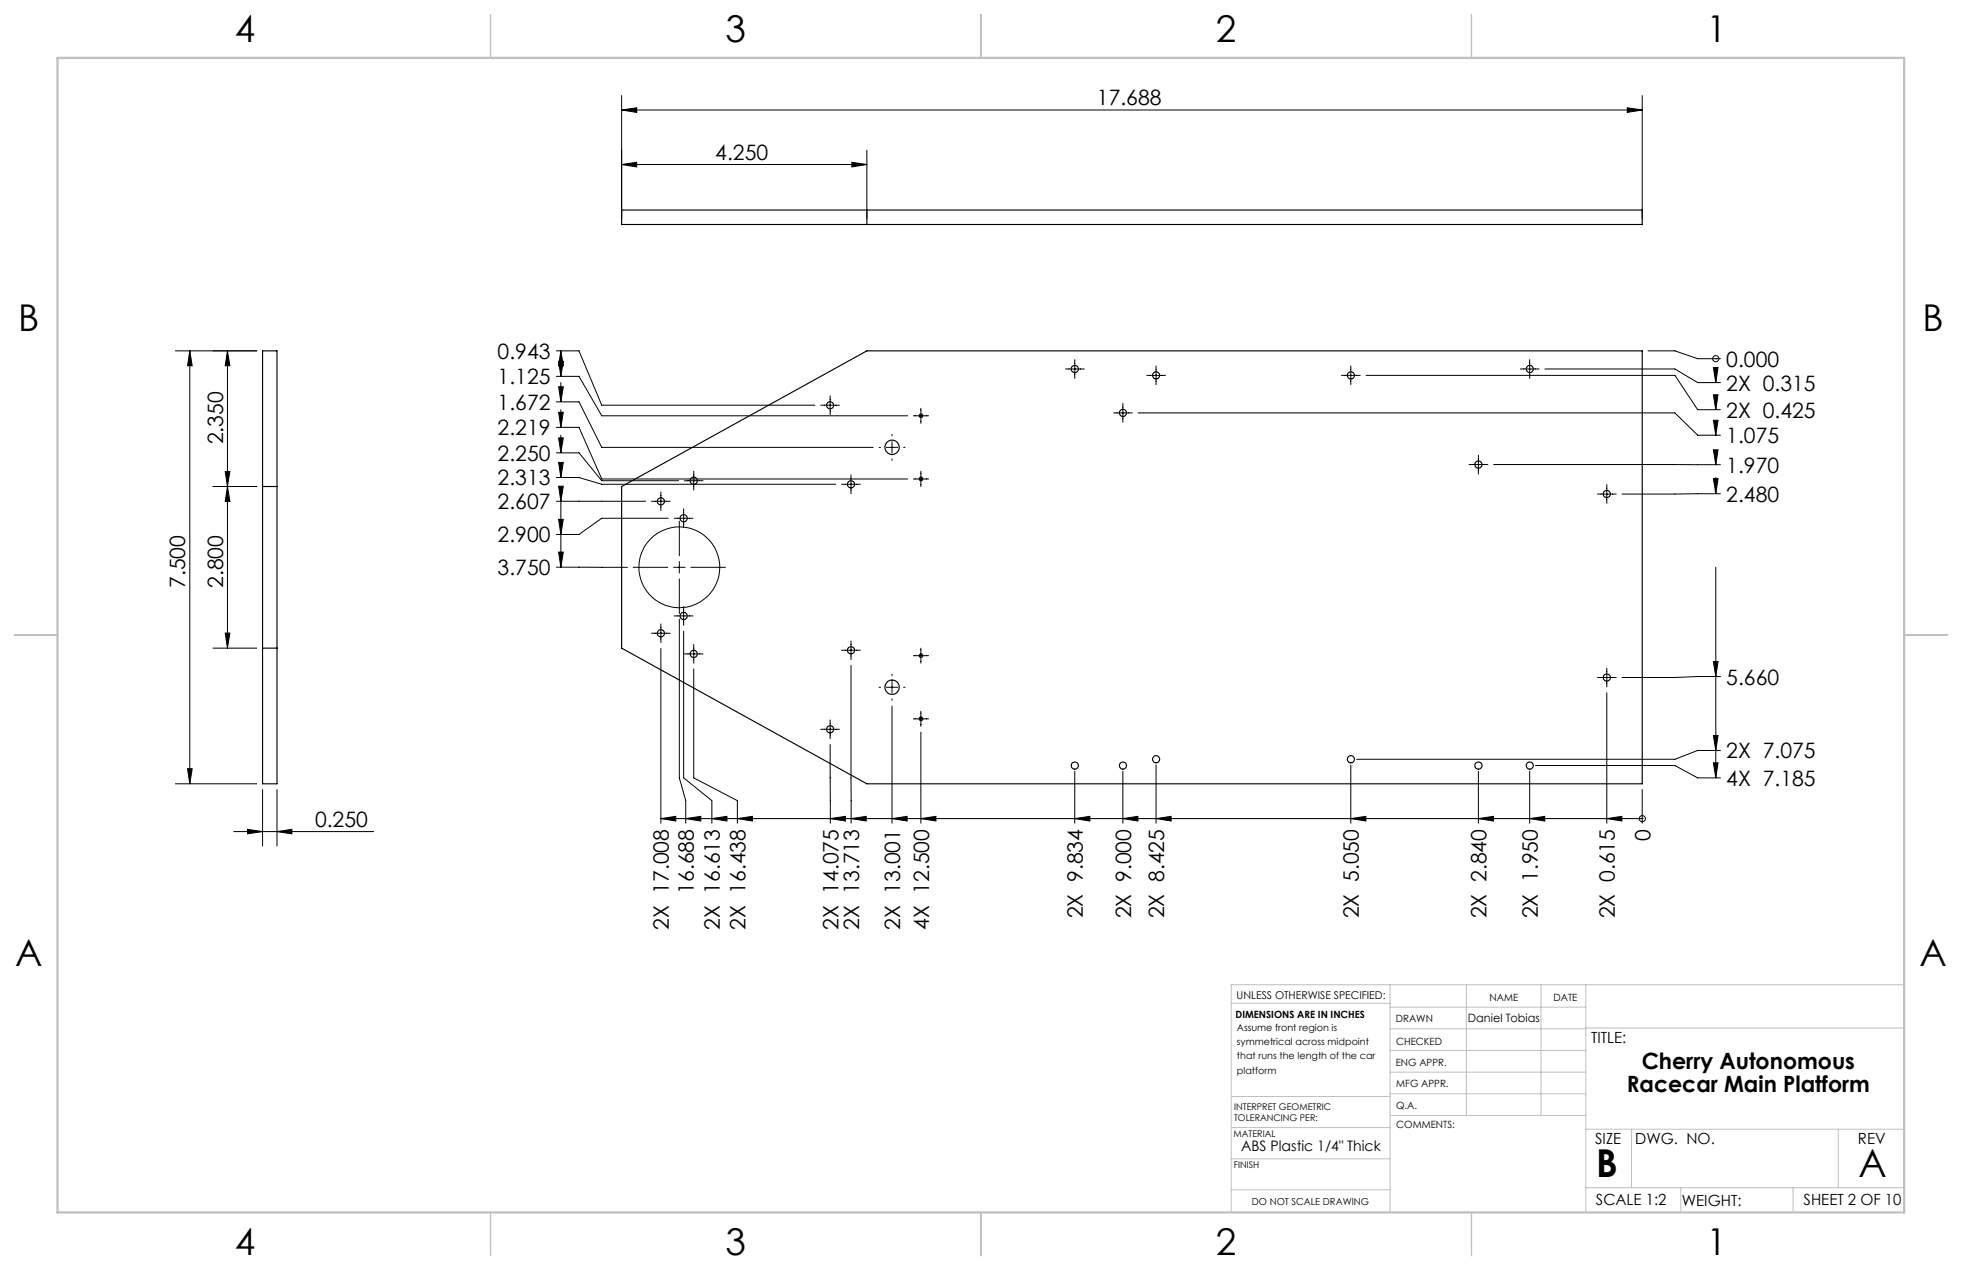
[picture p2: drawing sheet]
<svg xmlns="http://www.w3.org/2000/svg" width="432mm" height="279mm" viewBox="0 0 432 279" stroke-linecap="round" stroke-linejoin="round" font-family="sans-serif">
<g fill="none" stroke="#000" stroke-width=".22">
<path d="M136.8 36.2l3.3-.5v1zM136.8 24.2l3.3-.5v1zM136.8 21v27.1M136.8 36.2h54M136.8 24.2h224.6M187.5 35.7l3.3 .5-3.3 .5zM190.8 33v15.1M358.1 23.7l3.3 .5-3.3 .5zM361.4 21v27.1M38.6 77.2h17.9M41.8 77.2v95.2M41.8 77.2l.5 3.3h-1z"/>
<path d="M50.1 77.2l.5 3.3h-1zM50.1 77.2v65.4M122.4 77.2h5l5 11.9h47M122.9 79.5h1.1l-.6 3.3zM123.4 77.2v5.6M123.4 77.2l.6 3.3h-1.1zM236.5 79.1v4.2M336.7 79.1v4.2M362.7 77.2h5.9l5 1.7h5M377.6 78.9h.1M122.4 88.4h5l5 10h59.8M122.4 94h5l5 11.4h67.3"/>
<path d="M122.4 82.8h5l5 8.7h67.3M122.4 99.6h5l5 6.2h16.9M122.9 90.7h1.1l-.6 3.3zM122.9 85.1h1.1l-.6 3.3zM122.9 96.3h1.1l-.6 3.3zM123.4 84.2v4.2M123.4 90.1v3.9M123.4 95.7v3.9M180.6 89.1h4.1M182.7 87.1v4.1M193.5 98.4h.3M195.1 98.4h2.5"/>
<path d="M196.3 95.6v.3M196.3 97.2v2.5M198.9 98.4h.3M201 91.5h3.4M202.7 89.8v3.3M234.5 81.2h4.1M245.1 90.8h4.1M247.1 88.8v4.1M250.5 90.8h118.1l5 4.9h5M252.4 82.6h4.1M254.4 80.5v4.1M295.2 82.6h4.2"/>
<path d="M297.3 80.5v4.1M300.6 82.6h68l5 7.5h5M334.6 81.2h4.1M340 81.2h28.6l5 3h5M377.1 80.9h1l-.5 3.3zM377.1 86.9h1l-.5 3.2zM377.1 92.5h1l-.5 3.2zM377.1 99h1l-.5 3.2zM377.6 82.8v1.4M377.6 88.4v1.7M377.6 94v1.7M377.6 99.6v2.6"/>
<path d="M46.9 107h9.6M49.6 103.7h1l-.5 3.3zM50.1 107l.5 3.3h-1zM122.4 110.3h19.7M122.4 105.1h5l5 1.4h51.5M122.9 101.7h1.1l-.6 3.4zM122.9 107h1.1l-.6 3.3zM122.9 114.3h1.1l-.6 3.3zM123.4 102.2v2.9M123.4 108.6v16.2M143.4 110.3h4.1M145.5 108.2v4.2"/>
<path d="M147.1 114h-14.7l-5 3.6h-5M148.4 114h4.1M149.5 114.7v7.6M150.5 111.9v4.2M150.6 105.8h4.1M152.7 103.7v4.1M185.2 106.5h4.1M187.3 104.5v4.1M196.3 101v.3M201 105.4h3.4M202.7 103.7v3.3M323.3 102.2h4.1"/>
<path d="M325.4 100.2v4.1M328.7 102.2h49.9M351.6 108.7h4.1M353.6 106.6v4.1M377.1 105.3h1l-.5 3.3zM377.6 105.1v3.5M378.6 108.6l-21.6 .1M49.6 139.3h1l-.5 3.3zM122.4 124.8h15.7M122.9 121.5h1.1l-.6 3.3zM139.3 124.8h7.7M143.4 139.3h4.1"/>
<path d="M145.5 137.3v4.1M148.2 124.8h2.6M148.4 135.5h4.1M149.5 136.2v34.9l1.4 5v5M149.5 123.5v2.6M149.5 127.4v7.6M150.5 133.5v4.1M150.5 138.9v32.2l6.2 5v5M152 124.8h7.7M377.6 124.8v46.3M46.9 142.6h9.6M145.5 142.7v38.4"/>
<path d="M150.6 143.9h4.1M152.7 147.2v23.9l9.6 5v5M152.7 141.8v4.1M182.7 158.4v4.1M185.2 143.1h4.1M187.3 146.4v34.7M187.3 141v4.1M193.5 151.2h.3M195.1 151.2h2.5M196.3 155.3v25.8M196.3 148.3v.4M196.3 149.9v2.6"/>
<path d="M196.3 153.7v.4M198.9 151.2h.3M201 144.3h3.4M201 158.2h3.4M202.7 142.6v3.3M202.7 156.5v3.3M351.6 149h4.1M353.6 152.4v28.7M353.6 147v4.1M377.1 145.6h1l-.5 3.2zM378.6 148.8l-10 .2h-11.6M38.6 172.4h17.9"/>
<path d="M41.3 169.1h1l-.5 3.3zM57.8 173.7v12.4M61 173.7v12.4M180.6 160.4h4.1M182.7 163.8v17.3M202.7 161.1v20M236.5 169.7v11.4M247.1 169.7v11.4M254.4 168.3v12.8M297.3 168.3v12.8M325.4 169.7v11.4M336.7 169.7v11.4"/>
<path d="M337.9 168.4h30.7l5 2.7h5M361.4 173.7v7.4M377.1 167.8h1l-.5 3.3zM377.1 161.8h1l-.5 3.3zM378.6 165.1h-5l-5 1.9h-70M51.4 183h30.8M54.5 182.5l3.3 .5-3.3 .4zM61 183l3.2-.5v.9zM145.5 180.1h215.9M145.5 180.1l3.2-.5v1zM150.9 180.1l3.3-.5v1zM156.7 180.1l3.3-.5v1z"/>
<path d="M162.3 180.1l3.3-.5v1zM182.7 180.1l3.4-.5v1zM187.3 180.1l3.3-.5v1zM196.3 180.1l3.3-.5v1zM202.7 180.1l3.3-.5v1zM236.5 180.1l3.4-.5v1zM247.1 180.1l3.3-.5v1zM254.4 180.1l3.3-.5v1zM297.3 180.1l3.3-.5v1zM325.4 180.1l3.3-.5v1zM336.7 180.1l3.3-.5v1zM353.6 180.1l3.3-.5v1z"/>
<path d="M361.4 180.1h.1"/>
<circle cx="377.6" cy="78.9" r=".69"/>
<circle cx="149.5" cy="124.8" r="8.9"/>
<circle cx="361.4" cy="180.1" r=".68"/>
</g>
<g fill="none" stroke="#c0c0c0" stroke-width=".22">
<path d="M305.9 216.6v50.1M322.7 216.6v28.8M339.1 216.6v28.8M349 216.6v50.1M419.1 216.6h-148.1v50.1M271 220.7h34.9M305.9 231.1h43.1M305.9 226.3h43.1M305.9 221.6h43.1M305.9 235.9h43.1M349 226.2h70.1M271 255h34.9"/>
<path d="M271 248.1h35M271 241.2h35M305.9 240.6h43.1M306 245.4h43M349 248.4h70.1M359.1 248.4v12.9M404.6 248.4v12.9M271 261.8h34.9M349 261.3h70.1M369.9 261.3v5.4M394.6 261.3v5.4"/>
</g>
<path d="M108 3.2v9.5M215.9 3.2v9.5M323.8 3.2v9.5M3.1 139.7h9.6M419.1 139.7h9.5M108 266.7v9.6M215.9 266.7v9.6M323.8 266.7v9.6" fill="none" stroke="#c0c0c0" stroke-width=".25"/>
<path d="M12.7 12.7h406.4v254h-406.4z" fill="none" stroke="#c0c0c0" stroke-width=".5"/>
<g fill="#000">
<path d="M136.8 36.2l3.3-.5v1zM187.5 35.7l3.3 .5-3.3 .5zM136.8 24.2l3.3-.5v1zM358.1 23.7l3.3 .5-3.3 .5z"/>
<path d="M41.8 77.2l.5 3.3h-1zM41.3 169.1h1l-.5 3.3z"/>
<path d="M50.1 77.2l.5 3.3h-1zM49.6 103.7h1l-.5 3.3z"/>
<path d="M377.1 80.9h1l-.5 3.3zM377.1 86.9h1l-.5 3.2zM377.1 92.5h1l-.5 3.2zM377.1 99h1l-.5 3.2zM377.1 105.3h1l-.5 3.3zM377.1 145.6h1l-.5 3.2zM377.1 167.8h1l-.5 3.3zM377.1 161.8h1l-.5 3.3zM122.9 90.7h1.1l-.6 3.3zM122.9 79.5h1.1l-.6 3.3zM122.9 85.1h1.1l-.6 3.3zM122.9 101.7h1.1l-.6 3.4zM123.4 77.2l.6 3.3h-1.1zM122.9 96.3h1.1l-.6 3.3zM122.9 107h1.1l-.6 3.3zM122.9 114.3h1.1l-.6 3.3zM122.9 121.5h1.1l-.6 3.3z"/>
<path d="M49.6 139.3h1l-.5 3.3zM50.1 107l.5 3.3h-1z"/>
<path d="M54.5 182.5l3.3 .5-3.3 .4zM61 183l3.2-.5v.9z"/>
<path d="M353.6 180.1l3.3-.5v1zM336.7 180.1l3.3-.5v1zM325.4 180.1l3.3-.5v1zM297.3 180.1l3.3-.5v1zM254.4 180.1l3.3-.5v1zM247.1 180.1l3.3-.5v1zM236.5 180.1l3.4-.5v1zM202.7 180.1l3.3-.5v1zM196.3 180.1l3.3-.5v1zM187.3 180.1l3.3-.5v1zM182.7 180.1l3.4-.5v1zM162.3 180.1l3.3-.5v1zM156.7 180.1l3.3-.5v1zM145.5 180.1l3.2-.5v1zM150.9 180.1l3.3-.5v1z"/>
</g>
<g fill="none" stroke="#000" stroke-width=".25">
<path d="M136.8 46.2h224.6v3.2h-224.6zM190.8 46.2v3.2M57.8 77.2h3.2v95.2h-3.2zM57.8 107h3.2M136.8 107l54-29.8h170.6v95.2h-170.6l-54-29.8zM57.8 142.6h3.2"/>
<circle cx="182.7" cy="89.2" r=".79"/>
<circle cx="196.3" cy="98.4" r="1.59"/>
<circle cx="202.7" cy="91.5" r=".39"/>
<circle cx="236.5" cy="81.2" r=".8"/>
<circle cx="247.1" cy="90.8" r=".78"/>
<circle cx="254.4" cy="82.6" r=".78"/>
<circle cx="297.3" cy="82.6" r=".78"/>
<circle cx="336.7" cy="81.2" r=".79"/>
<circle cx="145.4" cy="110.3" r=".79"/>
<circle cx="150.5" cy="114" r=".79"/>
<circle cx="152.7" cy="105.8" r=".8"/>
<circle cx="187.3" cy="106.5" r=".8"/>
<circle cx="202.7" cy="105.4" r=".39"/>
<circle cx="325.4" cy="102.2" r=".81"/>
<circle cx="353.6" cy="108.7" r=".79"/>
<circle cx="145.4" cy="139.3" r=".8"/>
<circle cx="150.5" cy="135.5" r=".8"/>
<circle cx="152.7" cy="143.8" r=".79"/>
<circle cx="187.3" cy="143.1" r=".8"/>
<circle cx="196.3" cy="151.2" r="1.58"/>
<circle cx="202.7" cy="144.3" r=".39"/>
<circle cx="202.7" cy="158.2" r=".39"/>
<circle cx="353.6" cy="149.1" r=".8"/>
<circle cx="182.7" cy="160.5" r=".79"/>
<circle cx="236.5" cy="168.4" r=".8"/>
<circle cx="247.1" cy="168.4" r=".79"/>
<circle cx="254.4" cy="167" r=".78"/>
<circle cx="297.3" cy="167" r=".78"/>
<circle cx="325.4" cy="168.4" r=".8"/>
<circle cx="336.7" cy="168.4" r=".79"/>
</g>
<g font-size="8.5">
<text x="351.3" y="259">B</text>
<text x="409.1" y="258.9">A</text>
</g>
<g font-size="8.1">
<text x="51.7" y="9.3">4</text>
<text x="159.7" y="9.3">3</text>
<text x="267.6" y="9.3">2</text>
<text x="375.6" y="9.3">1</text>
<text x="4" y="72.8">B</text>
<text x="423.1" y="72.8">B</text>
<text x="3.3" y="212.5">A</text>
<text x="422.4" y="212.5">A</text>
<text x="51.7" y="276">4</text>
<text x="159.7" y="276">3</text>
<text x="267.6" y="276">2</text>
<text x="375.6" y="276">1</text>
</g>
<g font-size="4.9">
<text x="361.3" y="235.3">Cherry Autonomous</text>
<text x="358" y="240.2">Racecar Main Platform</text>
</g>
<g font-size="4.7">
<text x="241.4" y="23.2">17.688</text>
<text x="157.4" y="35.2">4.250</text>
<text x="109.5" y="78.9">0.943</text>
<text x="379.9" y="80.7">0.000</text>
<text x="109.5" y="84.5">1.125</text>
<text x="379.9" y="85.9">2X 0.315</text>
<text x="109.5" y="95.8">2.219</text>
<text x="109.5" y="90.2">1.672</text>
<text x="379.9" y="91.9">2X 0.425</text>
<text x="49.1" y="97.8" transform="rotate(-90 49.1 97.8)">2.350</text>
<text x="109.5" y="101.4">2.250</text>
<text x="379.9" y="97.5">1.075</text>
<text x="109.5" y="106.8">2.313</text>
<text x="379.9" y="104">1.970</text>
<text x="109.5" y="112">2.607</text>
<text x="379.9" y="110.4">2.480</text>
<text x="109.5" y="119.3">2.900</text>
<text x="40.8" y="129.4" transform="rotate(-90 40.8 129.4)">7.500</text>
<text x="49.1" y="129.4" transform="rotate(-90 49.1 129.4)">2.800</text>
<text x="109.5" y="126.5">3.750</text>
<text x="379.9" y="150.6">5.660</text>
<text x="379.9" y="166.9">2X 7.075</text>
<text x="379.9" y="172.9">4X 7.185</text>
<text x="69.3" y="181.9">0.250</text>
<text x="363.2" y="185" transform="rotate(-90 363.2 185)">0</text>
<text x="152.7" y="196.6" transform="rotate(-90 152.7 196.6)">16.688</text>
<text x="238.3" y="202.1" transform="rotate(-90 238.3 202.1)">2X 9.834</text>
<text x="248.9" y="202.1" transform="rotate(-90 248.9 202.1)">2X 9.000</text>
<text x="256.2" y="202.1" transform="rotate(-90 256.2 202.1)">2X 8.425</text>
<text x="299.1" y="202.1" transform="rotate(-90 299.1 202.1)">2X 5.050</text>
<text x="327.2" y="202.1" transform="rotate(-90 327.2 202.1)">2X 2.840</text>
<text x="338.5" y="202.1" transform="rotate(-90 338.5 202.1)">2X 1.950</text>
<text x="355.4" y="202.1" transform="rotate(-90 355.4 202.1)">2X 0.615</text>
<text x="147.2" y="204.6" transform="rotate(-90 147.2 204.6)">2X 17.008</text>
<text x="158.5" y="204.6" transform="rotate(-90 158.5 204.6)">2X 16.613</text>
<text x="164.1" y="204.6" transform="rotate(-90 164.1 204.6)">2X 16.438</text>
<text x="184.5" y="204.6" transform="rotate(-90 184.5 204.6)">2X 14.075</text>
<text x="189.1" y="204.6" transform="rotate(-90 189.1 204.6)">2X 13.713</text>
<text x="198.1" y="204.6" transform="rotate(-90 198.1 204.6)">2X 13.001</text>
<text x="204.5" y="204.6" transform="rotate(-90 204.5 204.6)">4X 12.500</text>
</g>
<g font-size="3.4">
<text x="350.2" y="229.5">TITLE:</text>
<text x="351.1" y="251.6">SIZE</text>
<text x="359.9" y="251.6">DWG. NO.</text>
<text x="408.9" y="251.7">REV</text>
<text x="351.2" y="265.2">SCALE 1:2</text>
<text x="370.1" y="265.3">WEIGHT:</text>
<text x="396.9" y="265.2">SHEET 2 OF 10</text>
</g>
<text font-size="3.2" x="273.1" y="253.3">ABS Plastic 1/4&quot; Thick</text>
<text font-size="2.5" x="323.1" y="224.8">Daniel Tobias</text>
<text font-size="2.4" x="272.2" y="219.7">UNLESS OTHERWISE SPECIFIED:</text>
<g font-size="2.2">
<text x="327.8" y="220.1">NAME</text>
<text x="341.9" y="220.1">DATE</text>
<text x="271.9" y="224">DIMENSIONS ARE IN INCHES</text>
<text x="307.2" y="224.9">DRAWN</text>
<text x="307.3" y="229.8">CHECKED</text>
<text x="307.2" y="234.5">ENG APPR.</text>
<text x="307.3" y="239.2">MFG APPR.</text>
<text x="307.3" y="243.9">Q.A.</text>
<text x="307.3" y="248.1">COMMENTS:</text>
</g>
<g font-size="2.1">
<text x="272.2" y="226.8">Assume front region is</text>
<text x="272.2" y="229.9">symmetrical across midpoint</text>
<text x="272.2" y="233.1">that runs the length of the car</text>
<text x="272.2" y="236.2">platform</text>
<text x="275.5" y="265.1">DO NOT SCALE DRAWING</text>
</g>
<g font-size="2">
<text x="271.6" y="244.1">INTERPRET GEOMETRIC</text>
<text x="271.5" y="250.2">MATERIAL</text>
<text x="271.6" y="246.6">TOLERANCING PER:</text>
<text x="271.5" y="257">FINISH</text>
</g>
</svg>
